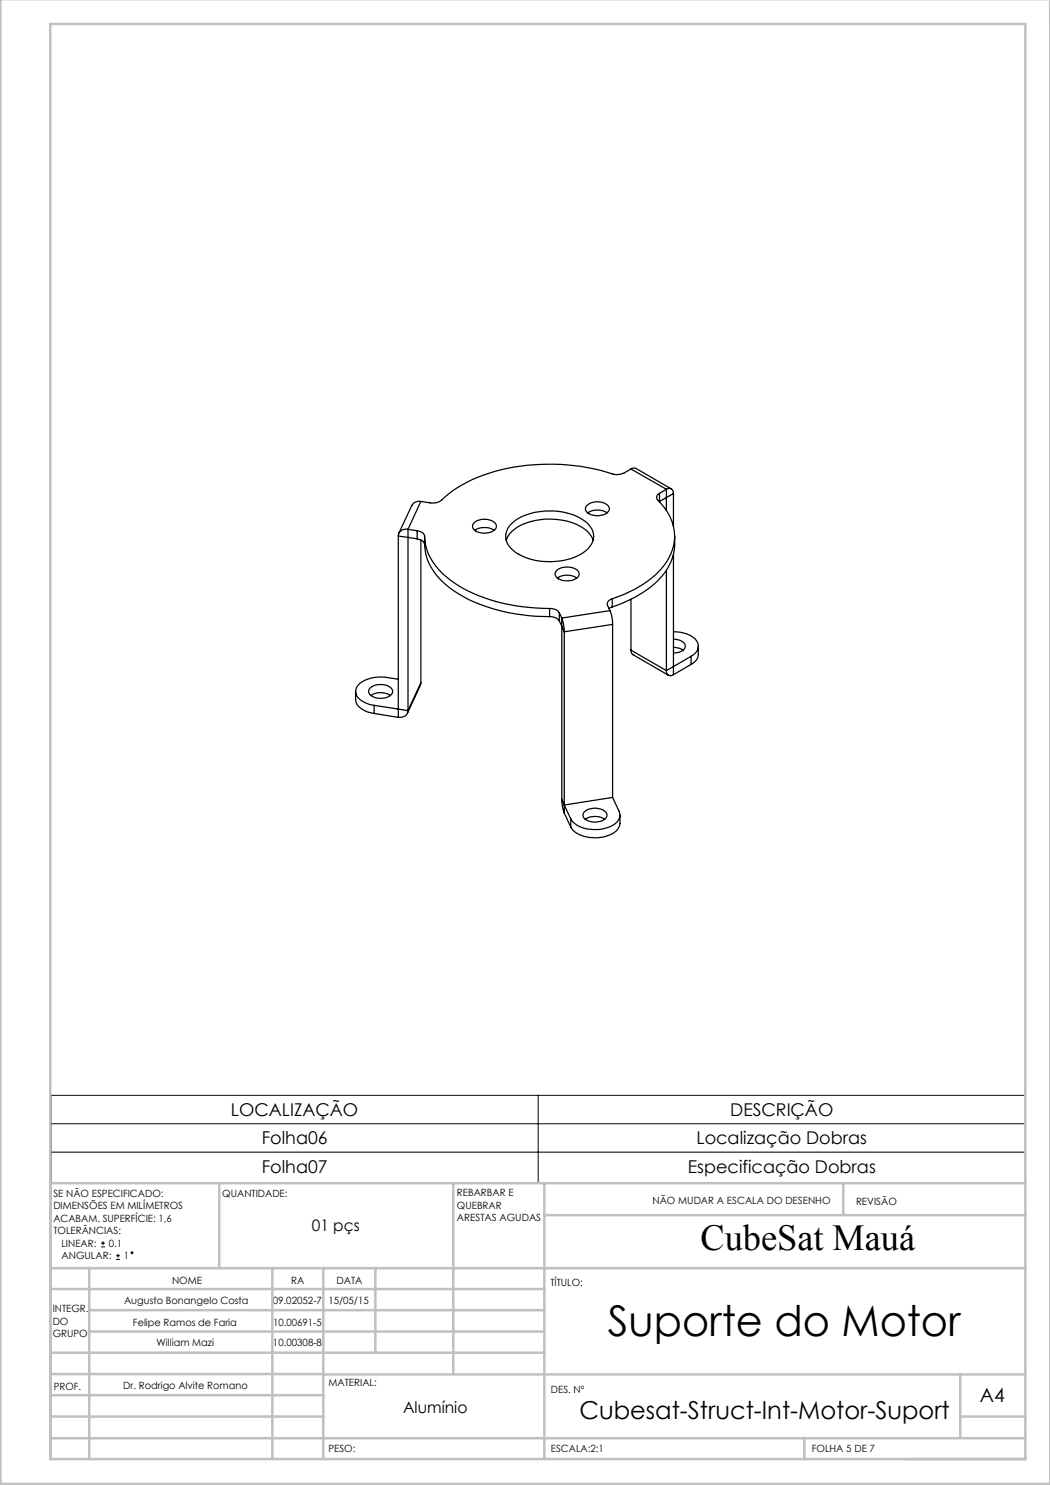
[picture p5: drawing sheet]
<svg xmlns="http://www.w3.org/2000/svg" width="210mm" height="297mm" viewBox="0 0 210 297" stroke-linecap="round" stroke-linejoin="round" font-family="sans-serif">
<g fill="none" stroke="#000" stroke-width=".2">
<path d="M10.2 219.1h194.9v17.5h-194.9zM107.6 219.1v17.5M10.2 224.8h194.9M10.2 230.4h194.9M20.2 249.4h.8M20.2 248.6h.8M20.6 248.2v.8M23.2 251.9h.8M23.2 251.1h.8M23.6 250.8v.7"/>
<circle cx="26.4" cy="250.5" r=".19"/>
</g>
<g fill="none" stroke="#c0c0c0" stroke-width=".5">
<path d="M.1 -.1v296.9h209.9v-296.9M10.1 4.8h195v287h-195zM10.1 236.6h195M43.9 236.6v16.9M90.7 236.6v38.2M108.9 236.6v55.2M168.7 236.6v6.3M10.1 257.8h98.8M10.1 253.6h195M17.9 253.5v38.3M54.5 253.5v38.3M64.7 253.5v38.3"/>
<path d="M75.1 253.5v17M108.9 243h96.2M10.1 270.5h98.8M10.1 279h54.6M10.1 274.8h54.6M17.9 266.3h91M17.9 262h91M64.7 274.9h140.4M192.1 274.8v12.7M10.1 283.3h54.6M10.1 287.7h195M160.9 287.5v4.3"/>
<path d="M192.1 283.3h13"/>
</g>
<g fill="none" stroke="#000" stroke-width=".25">
<path d="M126.2 93.8l-1.4 .8a3.3 3.3 0 0 1-2.4 .2 41 41 0 0 0-28 1.1 23.6 23.6 0 0 0-6.5 4.4l-.6 .2-.9 .1-2.2-.3M126.2 93.8a.93 .93 0 0 1 1-.1l7.1 4.1M126.2 93.8l7.1 4.1M131.9 98.7a.82 .82 0 0 0-.3 1.3 9.4 9.4 0 0 1 2.3 11.4 17.6 17.6 0 0 1-9.2 7.5l-2.3 .9M131.9 98.7v1.6M133.3 97.9a.88 .88 0 0 1 1-.1 .88 .88 0 0 1 .4 .9M133.3 97.9l-1.4 .8M133.3 97.9v4.2M134.7 98.7l-2.8 1.6M134.7 98.7v6.5M79.7 107.2l3.7 .6M79.7 107.2v36.3"/>
<path d="M81.6 105.9a1.53 1.53 0 0 0-1.9 1.3M81.6 105.9l1.8 .2M81.6 105.9v36.2M83.4 106.1a1.45 1.45 0 0 1 1.5 1.2M83.4 107.8a1.45 1.45 0 0 1 1.5 1.1M83.4 106.1v1.7M84.2 100.3l-1.1 .1-.7 .7-2.6 5.5M84.2 100.3l-2.6 5.6M84.2 108v28.6M84.9 107.3a11.5 11.5 0 0 0 5.1 8.7 33 33 0 0 0 18.5 5.7h1.4M84.9 108.9a11.4 11.4 0 0 0 5.1 8.7 33.4 33.4 0 0 0 18.5 5.7h1.4M84.9 107.3v1.6"/>
<path d="M94.9 104.5a3.2 3.2 0 0 1 4.3 .4 1.33 1.33 0 0 1-1.3 1.6 3.1 3.1 0 0 1-3.3-.9v-.7zM95 106.1a3.5 3.5 0 0 1 3.8 0M101.2 108.1a6.4 6.4 0 0 1 5-3.8 13.5 13.5 0 0 1 10.7 1.5l1.2 1.2 .5 1.1M102.2 104.9a11.3 11.3 0 0 1 8.6-2.7 10.3 10.3 0 0 1 7 2.8 3.4 3.4 0 0 1-.7 5.2 12.9 12.9 0 0 1-14.4-.1 3.4 3.4 0 0 1-.5-5.2zM111.4 114a3.6 3.6 0 0 1 4.2 .2 1.11 1.11 0 0 1-.8 1.7 3.2 3.2 0 0 1-3.7-.8 .95 .95 0 0 1 .3-1.1zM111.5 115.6a3.6 3.6 0 0 1 3.9 0M117.5 101a3.2 3.2 0 0 1 4.3 .4 1.33 1.33 0 0 1-1.3 1.6 3.1 3.1 0 0 1-3.3-.9v-.7zM117.5 102.6a3.6 3.6 0 0 1 3.9 0M122.4 119.8a1.08 1.08 0 0 0-.9 1.3l.5 1M122.4 119.8v1.6M126.2 119.9v10.1M131.9 100.3h.1"/>
<path d="M133.3 114.1v20M134.7 110.9v24M134.9 107.3a11.4 11.4 0 0 1-5.3 10.5l-2.8 1.8-4.4 1.8M71.1 138.3a4 4 0 0 0 .3 2.6 5.1 5.1 0 0 0 3.4 1.8M73.9 137.7a3.3 3.3 0 0 1 4.6 .2 1.38 1.38 0 0 1-1.3 1.7 3 3 0 0 1-3.4-1l-.1-.4zM74.2 139.1a3.6 3.6 0 0 1 3.9 0M79.7 135.9a13.8 13.8 0 0 0-4.7-.4 4.3 4.3 0 0 0-3.8 2.4 2.24 2.24 0 0 0 1.5 2.5l1 .4 1.1 .3M84.2 136.6l-.1 .5-2.6 5.6M84.2 136.6l-2.6 5.5M109.9 121.7a2.08 2.08 0 0 1 2 .9M109.9 123.3a2.3 2.3 0 0 1 2 .9M109.9 121.7v1.6"/>
<path d="M111.9 122.6l.5 1M111.9 124.2l1 2.2M111.9 122.6v1.6M112.4 123.6l.4 1.7 .1 1.1M112.4 123.6v36.3M112.9 126.4v36.2M122 122.1l.3 .9 .2 1.9M122 122.1l-9.6 1.5M122.4 121.4l-.6 .3M122.5 124.9l-9.6 1.5M122.5 124.9v34.6M126.2 130l.1 .6 .3 .3 7.1 4.1"/>
<path d="M126.2 130l7.1 4.1M133.3 134.1a.85 .85 0 0 0 .4 1 .85 .85 0 0 0 1-.2M134.7 127.8a2.29 2.29 0 0 1 2.4 1.3 1.65 1.65 0 0 1-1.8 1.5h-.6M134.7 126.3a5.7 5.7 0 0 1 4.8 2.1 2.11 2.11 0 0 1-1.3 2.9M134.7 129.5l1.4 .2 .5 .3M138.2 131.3l-4.9 2.8M138.2 131.3v1.6M138.2 132.9l-3.5 2M139.7 129.2l-.1 2.2-.6 1-.8 .5M74.8 141.1l6.8 1M74.8 142.7l4.9 .8M74.8 141.1v1.6"/>
<path d="M81.6 142.1a1.53 1.53 0 0 1-1.9 1.4M112.4 159.9v1.1l.5 1.6M112.4 159.9l.5 1.1M122.5 159.5l1.3 2.8a2.47 2.47 0 0 1-1.9 3.1 7.4 7.4 0 0 1-7.3-1l-.4-.6M122.5 159.5l-9.6 1.5M112.9 161l1.3 2.8M112.9 162.6l1.3 2.8M114.2 163.8v1.6M117 162.2a3.3 3.3 0 0 1 4.3 .5 1.33 1.33 0 0 1-1.3 1.6 3.1 3.1 0 0 1-3.3-.9v-.7zM117.1 163.9a3.6 3.6 0 0 1 3.8 0M124 163.1a3.5 3.5 0 0 1-.3 2.5 5.7 5.7 0 0 1-5.2 1.9 5 5 0 0 1-4.3-2.1"/>
</g>
<text font-size="8.5" x="121.6" y="267.2">Suporte do Motor</text>
<text font-size="7.3" x="140.1" y="249.9">CubeSat Mauá</text>
<text font-size="4.9" x="115.9" y="283.9">Cubesat-Struct-Int-Motor-Suport</text>
<text font-size="3.9" x="196" y="280.4">A4</text>
<g font-size="3.5">
<text x="46.2" y="223.2">LOCALIZAÇÃO</text>
<text x="146" y="223.2">DESCRIÇÃO</text>
<text x="52.3" y="228.9">Folha06</text>
<text x="139.3" y="228.9">Localização Dobras</text>
<text x="52.3" y="234.5">Folha07</text>
<text x="137.6" y="234.5">Especificação Dobras</text>
</g>
<g font-size="3.2">
<text x="62.4" y="246.2">01 pçs</text>
<text x="80.6" y="282.7">Alumínio</text>
</g>
<g font-size="2">
<text x="10.7" y="239.4">SE NÃO ESPECIFICADO:</text>
<text x="44.4" y="239.4">QUANTIDADE:</text>
<text x="91.4" y="239.3">REBARBAR E</text>
<text x="10.7" y="241.9">DIMENSÕES EM MILÍMETROS</text>
<text x="10.7" y="244.4">ACABAM. SUPERFÍCIE: 1,6</text>
<text x="91.4" y="241.8">QUEBRAR</text>
<text x="91.4" y="244.3">ARESTAS AGUDAS</text>
<text x="130.5" y="240.8">NÃO MUDAR A ESCALA DO DESENHO</text>
<text x="171.2" y="241">REVISÃO</text>
<text x="10.7" y="246.9">TOLERÂNCIAS:</text>
<text x="12.3" y="249.4">LINEAR:</text>
<text x="12.3" y="251.9">ANGULAR:</text>
<text x="21.8" y="249.4">0.1</text>
<text x="24.8" y="251.9">1</text>
<text x="34.4" y="256.8">NOME</text>
<text x="58.3" y="256.7">RA</text>
<text x="67.3" y="256.7">DATA</text>
<text x="110.1" y="257.1">TÍTULO:</text>
<text x="10.5" y="262.4">INTEGR.</text>
<text x="24.8" y="260.9">Augusto Bonangelo Costa</text>
<text x="54.5" y="260.7">09.02052-7</text>
<text x="65.7" y="260.7">15/05/15</text>
<text x="10.5" y="264.9">DO</text>
<text x="10.5" y="267.4">GRUPO</text>
<text x="26.6" y="265.1">Felipe Ramos de Faria</text>
<text x="31.3" y="269.2">William Mazi</text>
<text x="54.6" y="269.2">10.00308-8</text>
<text x="54.6" y="265.1">10.00691-5</text>
<text x="10.7" y="277.9">PROF.</text>
<text x="24.6" y="277.8">Dr. Rodrigo Alvite Romano</text>
<text x="65.7" y="277.3">MATERIAL:</text>
<text x="110.2" y="278.5">DES. Nº</text>
<text x="65.7" y="290.3">PESO:</text>
<text x="110.2" y="290.5">ESCALA:2:1</text>
<text x="162.4" y="290.4">FOLHA 5 DE 7</text>
</g>
</svg>
